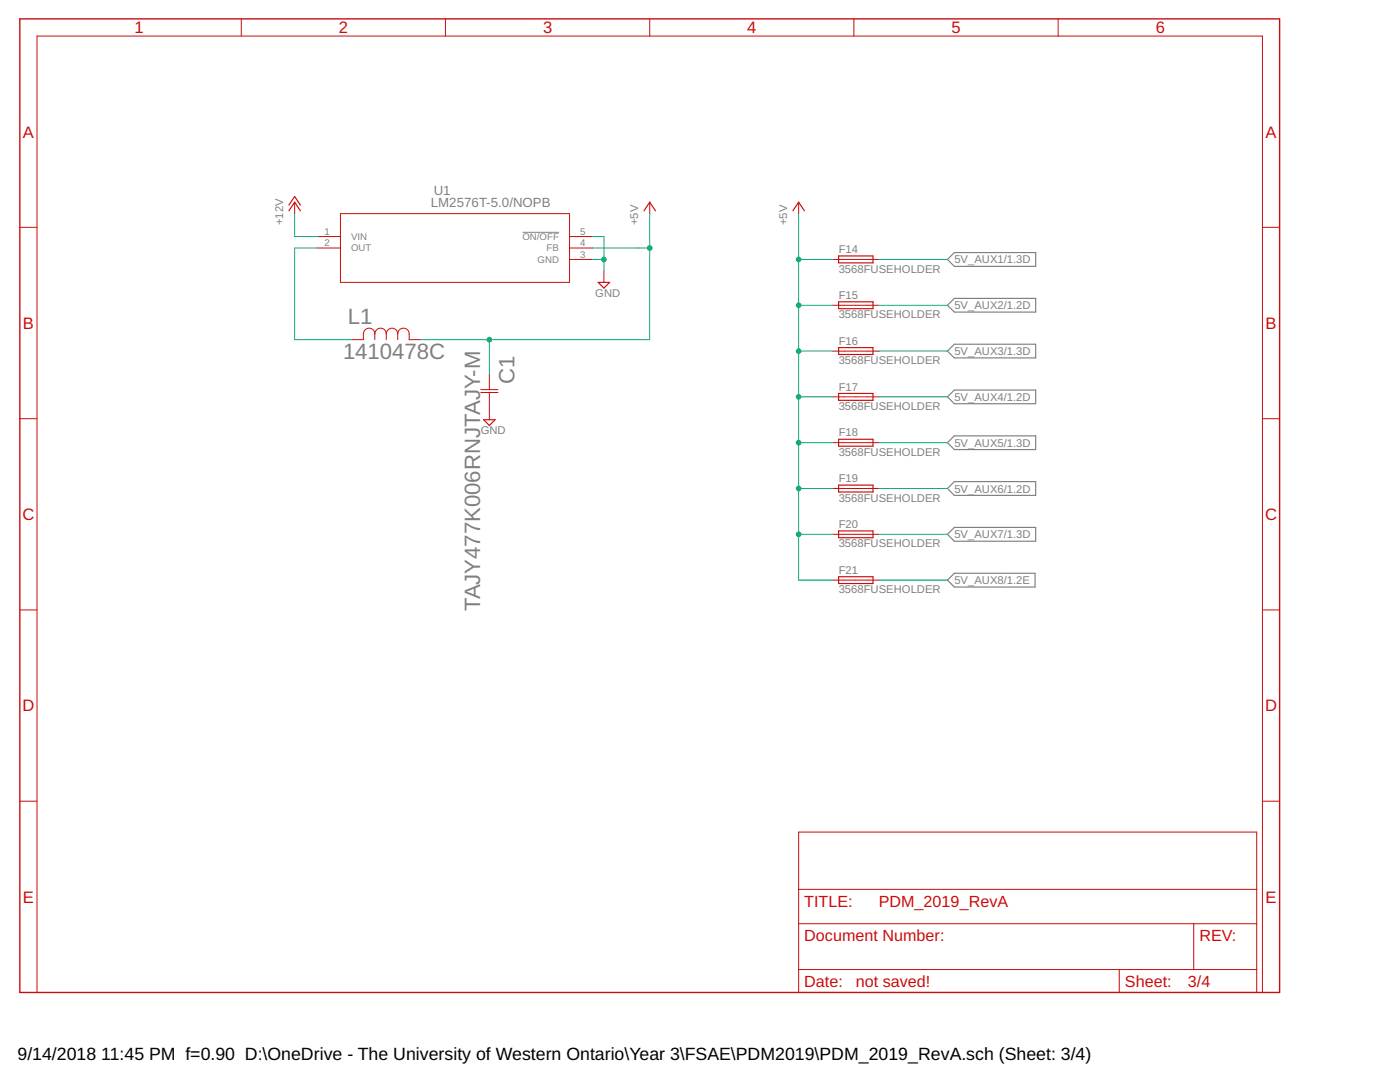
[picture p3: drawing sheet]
<svg xmlns="http://www.w3.org/2000/svg" width="279mm" height="216mm" viewBox="0 0 279 216" stroke-linecap="round" stroke-linejoin="round" font-family="sans-serif">
<path d="M104.3 46.4h7.3" fill="none" stroke="#808080" stroke-width=".2"/>
<path d="M190.5 50.4h16.2v2.7h-16.2l-1.4-1.3zM190.5 59.5h16.2v2.8h-16.2l-1.4-1.4zM189.1 70.1l1.4-1.4h16.2v2.7h-16.2zM189.1 79.2l1.4-1.4h16.2v2.8h-16.2zM189.1 88.3l1.4-1.3h16.2v2.7h-16.2zM189.1 97.5l1.4-1.4h16.2v2.7h-16.2zM189.1 106.6l1.4-1.4h16.2v2.8h-16.2zM189.1 115.8l1.4-1.4h16.1v2.7h-16.1z" fill="none" stroke="#808080" stroke-width=".23"/>
<path d="M4 3.8h251.4v194.2h-251.4z" fill="none" stroke="#c90d0c" stroke-width=".28"/>
<g fill="none" stroke="#c90d0c" stroke-width=".2">
<path d="M48.2 3.8v3.4M88.9 3.8v3.4M129.7 3.8v3.4M170.4 3.8v3.4M211.2 3.8v3.4M4 45.4h3.4M58.8 40.3v2.3M63.4 47.2h4.5M63.4 49.5h4.5M67.9 42.6h45.8v13.7h-45.8zM113.7 47.2h4.5M113.7 49.5h4.5"/>
<path d="M113.7 51.8h4.5M120.5 54.1v2.2M129.7 40.3v2.3M159.4 40.3v2.3M166.2 51.8h9.2M251.9 45.4h3.5M74.8 66.6a1.14 1.14 0 0 1 1.1-1.1 1.14 1.14 0 0 1 1.2 1.1M74.8 66.6a1.14 1.14 0 0 0-1.1-1.1 1.14 1.14 0 0 0-1.2 1.1v1.2h-2.3M74.8 66.6v1.2M77.1 66.6a1.14 1.14 0 0 1 1.1-1.1 1.14 1.14 0 0 1 1.2 1.1M77.1 66.6v1.2M79.4 66.6a1.14 1.14 0 0 1 1.1-1.1 1.14 1.14 0 0 1 1.2 1.1v1.2h2.2"/>
<path d="M79.4 66.6v1.2M95.9 77.7h3.5M95.9 78.3h3.5M97.7 74.6v3.1M97.7 78.3v5.5M166.2 60.9h9.2M166.2 70.1h9.2M166.2 79.2h9.2M4 83.5h3.4M166.2 88.3h9.2M166.2 97.5h9.2M251.9 83.5h3.5"/>
<path d="M166.2 106.6h9.2M166.2 115.8h9.2M4 121.7h3.4M251.9 121.7h3.5M4 159.9h3.4M251.9 159.9h3.5M159.4 166h91.4v32h-91.4zM159.4 177.5h91.4M7.4 198v-190.8h244.5v190.8M159.4 184.3h91.4M159.4 193.5h91.4M223.4 193.5v4.5"/>
<path d="M238.2 184.3v9.2"/>
</g>
<g fill="none" stroke="#c90d0c" stroke-width=".23">
<path d="M57.7 42.1l1.1-1.8 1.1 1.8M57.7 40.9l1.1-1.7 1.1 1.7M119.4 56.3h2.3l-1.2 1.2zM128.5 42.1l1.2-1.8 1.1 1.8M158.2 42.1l1.2-1.8 1.1 1.8M167.4 51.1h6.8v1.4h-6.8zM167.4 60.2h6.8v1.4h-6.8zM167.4 69.4h6.8v1.3h-6.8zM167.4 78.5h6.8v1.4h-6.8zM96.5 83.8h2.3l-1.1 1.1zM167.4 87.7h6.8v1.3h-6.8zM167.4 96.8h6.8v1.4h-6.8z"/>
<path d="M167.4 105.9h6.8v1.4h-6.8zM167.4 115.1h6.8v1.3h-6.8z"/>
</g>
<g fill="none" stroke="#0dab76" stroke-width=".2">
<path d="M58.8 42.6v4.6h4.6M63.4 49.5h-4.6v18.3h11.4M118.2 51.8h2.3M118.2 47.2h2.3v6.9M118.2 49.5h11.5M129.7 42.6v25.2h-45.8M159.4 51.8h6.8M159.4 42.6v73.2h6.8M175.4 51.8h13.7M97.7 67.8v6.8M159.4 79.2h6.8M159.4 70.1h6.8"/>
<path d="M159.4 60.9h6.8M175.4 79.2h13.7M175.4 70.1h13.7M175.4 60.9h13.7M159.4 97.5h6.8M159.4 88.3h6.8M175.4 97.5h13.7M175.4 88.3h13.7M159.4 106.6h6.8M175.4 115.8h13.7M175.4 106.6h13.7"/>
</g>
<g fill="#0dab76" stroke="#0dab76" stroke-width=".2">
<circle cx="120.5" cy="51.8" r=".47"/>
<circle cx="97.7" cy="67.8" r=".47"/>
<circle cx="129.7" cy="49.5" r=".47"/>
<circle cx="159.4" cy="106.6" r=".47"/>
<circle cx="159.4" cy="97.5" r=".47"/>
<circle cx="159.4" cy="88.3" r=".47"/>
<circle cx="159.4" cy="79.2" r=".47"/>
<circle cx="159.4" cy="70.1" r=".47"/>
<circle cx="159.4" cy="60.9" r=".47"/>
<circle cx="159.4" cy="51.8" r=".47"/>
</g>
<g font-size="4.4" fill="#808080">
<text x="69.4" y="64.7">L1</text>
<text x="68.5" y="71.6">1410478C</text>
<text x="102.7" y="76.6" transform="rotate(-90 102.7 76.6)">C1</text>
<text x="95.8" y="122" transform="rotate(-90 95.8 122)">TAJY477K006RNJTAJY-M</text>
</g>
<g font-size="3.5">
<text x="3.5" y="211.4">9/14/2018</text>
<text x="20.2" y="211.4">11:45 PM f=0.90 D:\OneDrive - The University of Western Ontario\Year 3\FSAE\PDM2019\PDM_2019_RevA.sch (Sheet: 3/4)</text>
</g>
<g font-size="3.3" fill="#c90d0c">
<text x="26.9" y="6.7">1</text>
<text x="67.6" y="6.7">2</text>
<text x="108.4" y="6.7">3</text>
<text x="149.1" y="6.7">4</text>
<text x="189.9" y="6.7">5</text>
<text x="230.7" y="6.7">6</text>
<text x="4.6" y="27.5">A</text>
<text x="252.6" y="27.5">A</text>
<text x="4.6" y="65.6">B</text>
<text x="252.6" y="65.6">B</text>
<text x="4.5" y="103.8">C</text>
<text x="252.5" y="103.8">C</text>
<text x="4.5" y="141.9">D</text>
<text x="252.5" y="141.9">D</text>
<text x="4.6" y="180.1">E</text>
<text x="252.6" y="180.1">E</text>
</g>
<g font-size="3.2" fill="#c90d0c">
<text x="160.5" y="180.9">TITLE:</text>
<text x="175.4" y="180.9">PDM_2019_RevA</text>
<text x="160.5" y="187.8">Document Number:</text>
<text x="239.4" y="187.8">REV:</text>
<text x="160.5" y="196.9">Date:</text>
<text x="170.8" y="196.9">not saved!</text>
<text x="224.5" y="196.9">Sheet:</text>
<text x="237.1" y="196.9">3/4</text>
</g>
<g font-size="2.6" fill="#808080">
<text x="86" y="41.3">LM2576T-5.0/NOPB</text>
<text x="86.6" y="39">U1</text>
</g>
<g font-size="2.2" fill="#808080">
<text x="56.5" y="44.9" transform="rotate(-90 56.5 44.9)">+12V</text>
<text x="127.4" y="44.9" transform="rotate(-90 127.4 44.9)">+5V</text>
<text x="157.1" y="44.9" transform="rotate(-90 157.1 44.9)">+5V</text>
<text x="167.4" y="50.5">F14</text>
<text x="190.5" y="52.6">5V_AUX1/1.3D</text>
<text x="118.8" y="59.2">GND</text>
<text x="167.4" y="54.4">3568FUSEHOLDER</text>
<text x="167.4" y="59.7">F15</text>
<text x="167.4" y="63.5">3568FUSEHOLDER</text>
<text x="190.5" y="61.7">5V_AUX2/1.2D</text>
<text x="167.4" y="68.8">F16</text>
<text x="190.5" y="70.9">5V_AUX3/1.3D</text>
<text x="167.4" y="72.7">3568FUSEHOLDER</text>
<text x="167.4" y="77.9">F17</text>
<text x="167.4" y="81.8">3568FUSEHOLDER</text>
<text x="190.5" y="80">5V_AUX4/1.2D</text>
<text x="96" y="86.6">GND</text>
<text x="167.4" y="87.1">F18</text>
<text x="190.5" y="89.1">5V_AUX5/1.3D</text>
<text x="167.4" y="91">3568FUSEHOLDER</text>
<text x="167.4" y="100.1">3568FUSEHOLDER</text>
<text x="167.4" y="96.2">F19</text>
<text x="190.5" y="98.3">5V_AUX6/1.2D</text>
<text x="167.4" y="105.4">F20</text>
<text x="190.5" y="107.4">5V_AUX7/1.3D</text>
<text x="167.4" y="109.2">3568FUSEHOLDER</text>
<text x="167.4" y="118.4">3568FUSEHOLDER</text>
<text x="167.4" y="114.5">F21</text>
<text x="190.5" y="116.6">5V_AUX8/1.2E</text>
</g>
<g font-size="1.9" fill="#808080">
<text x="64.8" y="46.9">1</text>
<text x="70.1" y="47.9">VIN</text>
<text x="104.3" y="47.9">ON/OFF</text>
<text x="115.8" y="46.9">5</text>
<text x="64.8" y="49.2">2</text>
<text x="70.1" y="50.2">OUT</text>
<text x="107.3" y="52.5">GND</text>
<text x="109.1" y="50.2">FB</text>
<text x="115.8" y="51.4">3</text>
<text x="115.8" y="49.2">4</text>
</g>
</svg>
